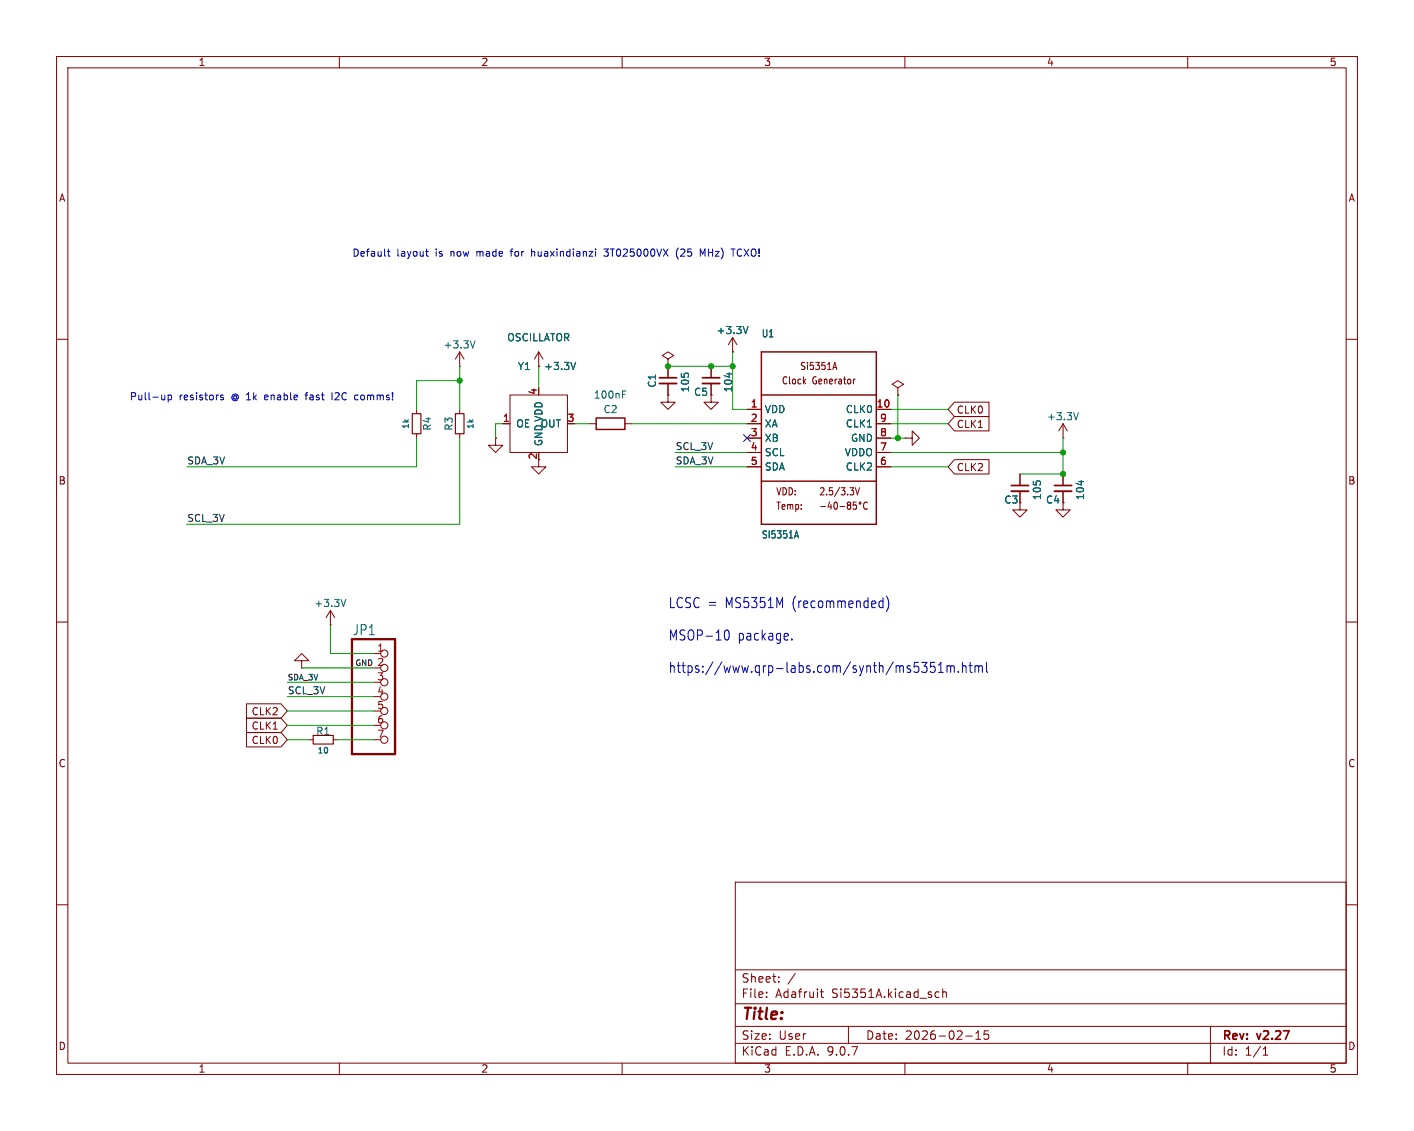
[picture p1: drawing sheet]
<svg xmlns="http://www.w3.org/2000/svg" width="250mm" height="200mm" viewBox="0 0 250 200" stroke-linecap="round" stroke-linejoin="round" font-family="sans-serif">
<g fill="none" stroke="#840000" stroke-width=".18">
<path d="M10 10h230v180h-230zM12 12h226v176h-226zM60 10v2M110 10v2M160 10v2M210 10v2M129.5 59.7l-.7 1.3M129.5 59.7l.8 1.3M129.5 59.7v2.5M10 60h2M73.7 72.4v.8M73.7 76.7v.8"/>
<path d="M81.3 64.8h.1M81.3 62.2l-.8 1.3M81.3 62.2l.7 1.3M81.3 62.2v2.6M81.3 72.4v.8M81.3 76.7v.8M87.6 77.5v1.2h1.3l-1.3 1.3-1.2-1.3h1.2M87.6 77.5h.1M88.9 74.9h1.3M90.2 69.9h10.1v10.1h-10.1zM95.2 64.8h.1M95.2 62.2l-.7 1.3"/>
<path d="M95.2 62.2l.8 1.3M95.2 62.2v2.6M104.1 74.9h1.3M110.5 74.9h1.3M118.1 63.5l1-.6-1-.7-1 .7 1 .6v1.3M118.1 64.8h.1M118.1 69.9v1.2h1.3l-1.3 1.3-1.3-1.3h1.3M118.1 69.9h.1M118.1 64.8v2M118.1 67.8v2.1M125.7 69.9v1.2h1.3l-1.3 1.3-1.2-1.3h1.2M125.7 69.9h.1"/>
<path d="M125.7 64.8v2M125.7 67.8v2.1M129.5 62.2h.1M132.1 74.9h2.5M132.1 72.4h2.5M132.1 77.5h2.5M147.4 65h.5M147.6 64.1l.4 1.2M151.2 67l-.2 .1M154.9 74.9h2.6M154.9 72.4h2.6M154.9 77.5h2.6"/>
<path d="M158.7 68.6l1.1-.7-1.1-.6-1 .6 1 .7v1.3M158.7 69.9h.1M160 77.5h1.3v-1.3l1.3 1.3-1.3 1.2v-1.2M160 77.5h.1M168.8 71.1h6.1v2.6h-6.1l-1.2-1.3zM168.8 73.7h6.1v2.5h-6.1l-1.2-1.3zM188 77.5h.1M188 74.9v2.6M188 74.9l-.8 1.3M188 74.9l.7 1.3M238 60h2M95.2 81.3v1.3h1.3l-1.3 1.2-1.2-1.2h1.2"/>
<path d="M132.1 80h2.5M132.1 82.6h2.5M145.1 89.6h.9M146.7 88.7l-.3 .9h.7M146.9 89.2v.9M147.6 88.8h.1a.72 .72 0 0 1 0 1.3 .94 .94 0 0 1-.1-1.3zM148.5 89.6h.8M150 89.3l-.2-.2 .2-.3h.2l.2 .2-.2 .3M150 89.3l-.2 .3 .1 .3 .1 .2 .3-.1 .1-.2v-.2l-.2-.3M150 89.3h.2M151.2 86.2l.4 1.3 .4-1.3M151.4 88.8h-.5l-.1 .6 .2-.1h.4v.6l-.2 .2-.4-.2"/>
<path d="M153.4 88.9l-.1-.1a.62 .62 0 0 0-.7 .5 .62 .62 0 0 0 .4 .8l.4-.2M154.9 80h2.6M154.9 82.6h2.6M168.8 81.3h6.1v2.5h-6.1l-1.2-1.2zM180.3 88.9v1.3h1.3l-1.3 1.2-1.2-1.2h1.2M180.3 88.9h.1M180.3 83.8v2.1M180.3 86.9v2M188 88.9v1.3h1.2l-1.2 1.2-1.3-1.2h1.3M188 88.9h.1M188 83.8v2.1M188 86.9v2"/>
<path d="M10 110h2M53.3 116.8h1.3l-1.3-1.2-1.2 1.2h1.2v1.3M53.3 118.1h.1M58.4 110.5h.1M58.4 108l-.7 1.2M58.4 108l.8 1.2M58.4 108v2.5M66 115.6h1.3M238 110h2M43.6 124.5h6.1l1.1 1.2-1.1 1.3h-6.1zM43.6 127h6.1l1.1 1.3-1.1 1.2h-6.1zM43.6 129.5h6.1l1.1 1.3-1.1 1.3h-6.1z"/>
<path d="M54.6 130.8h.8M58.9 130.8h.8M66 120.7h1.3M66 125.7h1.3M66 128.3h1.3M66 130.8h1.3M130 156h108v32h-108zM10 160h2M130 177.5h108M130 171.5h108M135.5 176.2v.2M135.5 175.5v.1"/>
<path d="M137.7 173.5v.2M137.7 172.8v.1M140.6 172.1l-1.3 1.9M145 175.4h.6M145.3 174.9v1.3l.3 .2M165.5 175.5h.5M165.5 176.3h.5M166.7 175.5l.2-.1 .4 .1v.9M166.7 174.9v1.5M238 160h2M60 188v2M110 188v2"/>
<path d="M130 184.5h108M130 181.5h108M150 181.5v3M160 188v2M170.8 183.2h1.1M172.5 183.8h.9M172.5 182.7l.5-.4v1.5M174.8 182.3h-.8v.7l.2-.1h.5l.1 .2v.5l-.3 .2-.5-.2M210 188v2M214 181.5v6.5M223.3 186.6h.9M223.3 185.5l.5-.4v1.5"/>
<circle cx="152.1" cy="88.9" r=".17"/>
<circle cx="67.9" cy="115.6" r=".63"/>
<circle cx="67.9" cy="118.1" r=".63"/>
<circle cx="67.9" cy="125.7" r=".63"/>
<circle cx="67.9" cy="120.7" r=".63"/>
<circle cx="67.9" cy="130.8" r=".63"/>
<circle cx="67.9" cy="123.2" r=".63"/>
<circle cx="67.9" cy="128.3" r=".63"/>
</g>
<path d="M105.4 73.9h5.1v2h-5.1zM134.6 62.2h20.3v30.5h-20.3zM134.6 69.9h20.3M134.6 85.1h20.3" fill="none" stroke="#840000" stroke-width=".25"/>
<path d="M132.3 57.7l-.5 1.3M84 60.3l-.4 1.2M101.8 64.1l-.4 1.2M110.1 69.7h.4M110.1 69.1h.6M128.9 65.9v.8M190.7 73l-.4 1.2M140.6 94.8h.5M140.8 93.9l.4 1.2M191.2 85v.8M61.1 106l-.4 1.3" fill="none" stroke="#006464" stroke-width=".18"/>
<path d="M72.9 73.2h1.5v3.5h-1.5zM80.5 73.2h1.5v3.5h-1.5zM55.4 130h3.5v1.6h-3.5z" fill="none" stroke="#840000" stroke-width=".2"/>
<path d="M62.2 113h7.6v20.4h-7.6z" fill="none" stroke="#840000" stroke-width=".41"/>
<path d="M116.6 66.8h3M124.2 66.8h3.1M178.8 85.9h3.1M186.4 85.9h3.1" fill="none" stroke="#840000" stroke-width=".3"/>
<path d="M116.6 67.8h3M124.2 67.8h3.1M178.8 86.9h3.1M186.4 86.9h3.1" fill="none" stroke="#840000" stroke-width=".33"/>
<g fill="none" stroke="#009600" stroke-width=".18">
<path d="M73.7 77.5v5.1h-40.7M81.3 67.3h-7.6v5.1M81.3 64.8v7.6M81.3 77.5v15.2h-48.3M88.9 74.9h-1.3v2.6M95.2 64.8v3.8M101.6 74.9h2.5M111.8 74.9h20.3M118.1 64.8h11.4M129.5 62.2v10.2h2.6M157.5 72.4h10.1M157.5 74.9h10.1"/>
<path d="M157.5 77.5h2.5M158.7 69.9v7.6M188 77.5v6.3h-7.7M119.4 82.6h12.7M119.4 80h12.7M157.5 82.6h10.1M157.5 80h30.5M53.3 118.1h12.7M58.4 110.5v5.1h7.6M50.8 130.8h3.8M50.8 120.7h15.2M50.8 128.3h15.2"/>
<path d="M50.8 125.7h15.2M50.8 123.2h15.2M59.7 130.8h6.3"/>
</g>
<path d="M131.5 76.9l1.2 1.2M132.7 76.9l-1.2 1.2" fill="none" stroke="#000084" stroke-width=".18"/>
<g fill="none" stroke="#0000c2" stroke-width=".18">
<path d="M68.5 44.5h.5M68.7 44v1.1l.3 .2M75.3 44.5h.4M75.4 45.1l.3 .2M90.2 44.5h.5M90.4 44.1v1.2M94 44v1.3M94.4 44.5l-.4 .1M105.3 44v.2M105.3 44.5v.8M106.8 45.2l.1 .1 .5-.1M106.8 44h.7l-.4 .5 .3 .1"/>
<path d="M119.9 43.9a1.46 1.46 0 0 0 0 1.9M123.8 44l.4 .9 .5-.9v1.3M129.3 44h.7M130.6 44.1l-.3 .5 .3 .6M29.1 69.9v.8M29.1 70.6l-.3 .1M29.7 69.9h.4l.2 .2-.1 .5h-.5M29.7 69.9v1.2M39.5 69.9h-.3l-.2 .1v.2l.5 .1v.3h-.5M53.9 69.9h.5M54.2 69.5l-.1 1.2M58.7 69.4v1.3"/>
<path d="M62.8 70.6h.5M62.8 69.9h.5M128.1 112.1l.1-.5 .4-.2a1.23 1.23 0 0 1 0 1.8l-.4-.2-.1-.5M140 113v.2M155.7 106.3l.4 .1M156.1 105.7v1.8M156.1 107.4l-.4 .1M156.7 105.4a2.31 2.31 0 0 1 0 2.7M162.4 118v.7M163 117.1h.9l-.5 .7a.41 .41 0 0 1 .5 .3l-.1 .7-.6 .1-.2-.2M165.3 117.1h-.7l-.1 .9 .2-.2 .5 .1 .1 .2v.6l-.2 .2h-.4l-.2-.2M165.9 118.9h.9"/>
<path d="M165.9 117.6l.5-.5v1.8M167.4 117.7v1.2M167.4 117.9a.37 .37 0 0 1 .6-.1l.1 .2M168.1 118l.2-.3 .4 .1v1.1M168.1 118v.9M169.5 118.7v.2M170.2 117.9a.37 .37 0 0 1 .5-.1l.1 1.1M170.2 117.1v1.8M171.3 117.7h.6M171.5 117.1v1.6l.1 .1 .3 .1M172.4 117.9a.37 .37 0 0 1 .6-.1v.2M172.4 117.7v1.2"/>
<path d="M173 118l.3-.3 .3 .1 .1 1.1M173 118v.9M174.4 117.1v1.6l.2 .2"/>
</g>
<g fill="#009600" stroke="#009600" stroke-width=".18">
<circle cx="81.3" cy="67.3" r=".46"/>
<circle cx="188" cy="83.8" r=".46"/>
<circle cx="125.7" cy="64.8" r=".46"/>
<circle cx="118.1" cy="64.8" r=".46"/>
<circle cx="158.7" cy="77.5" r=".46"/>
<circle cx="129.5" cy="64.8" r=".46"/>
<circle cx="188" cy="80" r=".46"/>
</g>
<text font-size="2.8" fill="#840000" x="131" y="180.9">Title:</text>
<g font-size="2.5" fill="#0000c2">
<text x="118.1" y="107.7">LCSC =</text>
<text x="128.3" y="107.7">MS5351M</text>
<text x="140.2" y="107.7">(recommended)</text>
<text x="118.1" y="113.4">MSOP-10</text>
<text x="130.4" y="113.4">package.</text>
<text x="118.1" y="119.1">https://www.qrp-labs.com/synth/ms5351m.html</text>
</g>
<text font-size="2.5" fill="#006464" x="62.3" y="112.5">JP1</text>
<g font-size="2.1" fill="#840000">
<text x="131" y="174">Sheet:</text>
<text x="131" y="176.7">File:</text>
<text x="137.1" y="176.7">Adafruit</text>
<text x="147.1" y="176.7">Si5351A.kicad_sch</text>
<text x="131" y="184.1">Size:</text>
<text x="137.7" y="184.1">User</text>
<text x="153" y="184.1">Date:</text>
<text x="160" y="184.1">2026-02-15</text>
<text x="216" y="184.3">Rev:</text>
<text x="222.4" y="184.3">v2.27</text>
<text x="131" y="186.9">KiCad</text>
<text x="138.7" y="186.9">E.D.A.</text>
<text x="146.3" y="186.9">9.0.7</text>
<text x="216" y="186.9">Id:</text>
<text x="220.1" y="186.9">1/1</text>
</g>
<g font-size="1.8" fill="#840000">
<text x="35" y="11.9">1</text>
<text x="85" y="11.9">2</text>
<text x="135" y="11.9">3</text>
<text x="185" y="11.9">4</text>
<text x="235" y="11.9">5</text>
<text x="10.3" y="35.9">A</text>
<text x="238.4" y="35.9">A</text>
<text x="141.4" y="65.6">Si5351A</text>
<text x="138.1" y="68.2">Clock</text>
<text x="143.6" y="68.2">Generator</text>
<text x="169.1" y="73.3">CLK0</text>
<text x="169.1" y="75.9">CLK1</text>
<text x="95" y="81.4" transform="rotate(-90 95 81.4)">2</text>
<text x="169.1" y="83.5">CLK2</text>
<text x="10.3" y="85.9">B</text>
<text x="137.1" y="87.8">VDD:</text>
<text x="144.8" y="87.8">2.5/3.3V</text>
<text x="238.3" y="85.9">B</text>
<text x="137.1" y="90.3">Temp:</text>
<text x="44.4" y="126.7">CLK2</text>
<text x="44.4" y="129.2">CLK1</text>
<text x="44.4" y="131.8">CLK0</text>
<text x="10.3" y="135.9">C</text>
<text x="238.3" y="135.9">C</text>
<text x="10.3" y="185.9">D</text>
<text x="238.3" y="185.9">D</text>
<text x="35" y="189.9">1</text>
<text x="85" y="189.9">2</text>
<text x="135" y="189.9">3</text>
<text x="185" y="189.9">4</text>
<text x="235" y="189.9">5</text>
</g>
<g font-size="1.8" fill="#0000c2">
<text x="62.2" y="45.5">Default</text>
<text x="70.2" y="45.5">layout</text>
<text x="77.1" y="45.5">is</text>
<text x="79.9" y="45.5">now</text>
<text x="84.7" y="45.5">made</text>
<text x="91" y="45.5">for</text>
<text x="94.8" y="45.5">huaxindianzi</text>
<text x="107.9" y="45.5">3T025000VX</text>
<text x="120.8" y="45.5">(25</text>
<text x="125.2" y="45.5">MHz)</text>
<text x="131.1" y="45.5">TCXO!</text>
<text x="22.9" y="70.9">Pull-up</text>
<text x="31.7" y="70.9">resistors</text>
<text x="41" y="70.9">@ 1k</text>
<text x="47.3" y="70.9">enable</text>
<text x="54.7" y="70.9">fast</text>
<text x="59.5" y="70.9">I2C</text>
<text x="63.8" y="70.9">comms!</text>
</g>
<g font-size="1.8" fill="#006464">
<text x="126.6" y="59.3">+3.3V</text>
<text x="134.6" y="59.9">U1</text>
<text x="78.3" y="61.8">+3.3V</text>
<text x="89.6" y="60.6">OSCILLATOR</text>
<text x="91.5" y="65.6">Y1</text>
<text x="96.1" y="65.6">+3.3V</text>
<text x="104.9" y="70.7">100nF</text>
<text x="116.2" y="68.7" transform="rotate(-90 116.2 68.7)">C1</text>
<text x="122" y="69.5" transform="rotate(-90 122 69.5)">105</text>
<text x="122.6" y="70.2">C5</text>
<text x="129.6" y="69.5" transform="rotate(-90 129.6 69.5)">104</text>
<text x="76.4" y="76.3" transform="rotate(-90 76.4 76.3)">R4</text>
<text x="80.2" y="76.3" transform="rotate(-90 80.2 76.3)">R3</text>
<text x="91.2" y="75.8">OE</text>
<text x="95.5" y="75.8">OUT</text>
<text x="106.6" y="73.3">C2</text>
<text x="135.1" y="73.3">VDD</text>
<text x="135.1" y="75.8">XA</text>
<text x="149.5" y="73.3">CLK0</text>
<text x="149.5" y="75.8">CLK1</text>
<text x="185" y="74.5">+3.3V</text>
<text x="96.1" y="79" transform="rotate(-90 96.1 79)">GND VDD</text>
<text x="135.1" y="78.3">XB</text>
<text x="135.1" y="80.9">SCL</text>
<text x="135.1" y="83.4">SDA</text>
<text x="149.3" y="80.9">VDDO</text>
<text x="149.5" y="83.4">CLK2</text>
<text x="150.4" y="78.3">GND</text>
<text x="177.5" y="89.3">C3</text>
<text x="184.3" y="88.5" transform="rotate(-90 184.3 88.5)">105</text>
<text x="184.8" y="89.3">C4</text>
<text x="191.9" y="88.5" transform="rotate(-90 191.9 88.5)">104</text>
<text x="134.6" y="95.4">SI5351A</text>
<text x="55.5" y="107.5">+3.3V</text>
<text x="55.8" y="130.1">R1</text>
</g>
<g font-size="1.8" fill="#a90000">
<text x="95" y="69.9" transform="rotate(-90 95 69.9)">4</text>
<text x="88.8" y="74.7">1</text>
<text x="100.3" y="74.7">3</text>
<text x="132.6" y="72.1">1</text>
<text x="132.6" y="74.7">2</text>
<text x="132.6" y="77.2">3</text>
<text x="154.9" y="72.1">10</text>
<text x="155.5" y="74.7">9</text>
<text x="155.5" y="77.2">8</text>
<text x="132.6" y="79.8">4</text>
<text x="132.6" y="82.3">5</text>
<text x="155.5" y="79.8">7</text>
<text x="155.5" y="82.3">6</text>
<text x="66.6" y="115.3">1</text>
<text x="66.6" y="117.9">2</text>
<text x="66.6" y="120.4">3</text>
<text x="66.6" y="122.9">4</text>
<text x="66.6" y="125.5">5</text>
<text x="66.6" y="128">6</text>
<text x="66.6" y="130.6">7</text>
</g>
<g font-size="1.7" fill="#0f0f0f">
<text x="33" y="82.2">SDA_3V</text>
<text x="119.4" y="79.7">SCL_3V</text>
<text x="119.4" y="82.2">SDA_3V</text>
<text x="33" y="92.4">SCL_3V</text>
<text x="50.8" y="122.8">SCL_3V</text>
</g>
<g font-size="1.4" fill="#006464">
<text x="72.6" y="76" transform="rotate(-90 72.6 76)">1k</text>
<text x="84" y="76" transform="rotate(-90 84 76)">1k</text>
<text x="56" y="133.5">10</text>
</g>
<g font-size="1.4" fill="#0f0f0f">
<text x="62.7" y="117.8">GND</text>
<text x="50.8" y="120.4">SDA_3V</text>
</g>
</svg>
